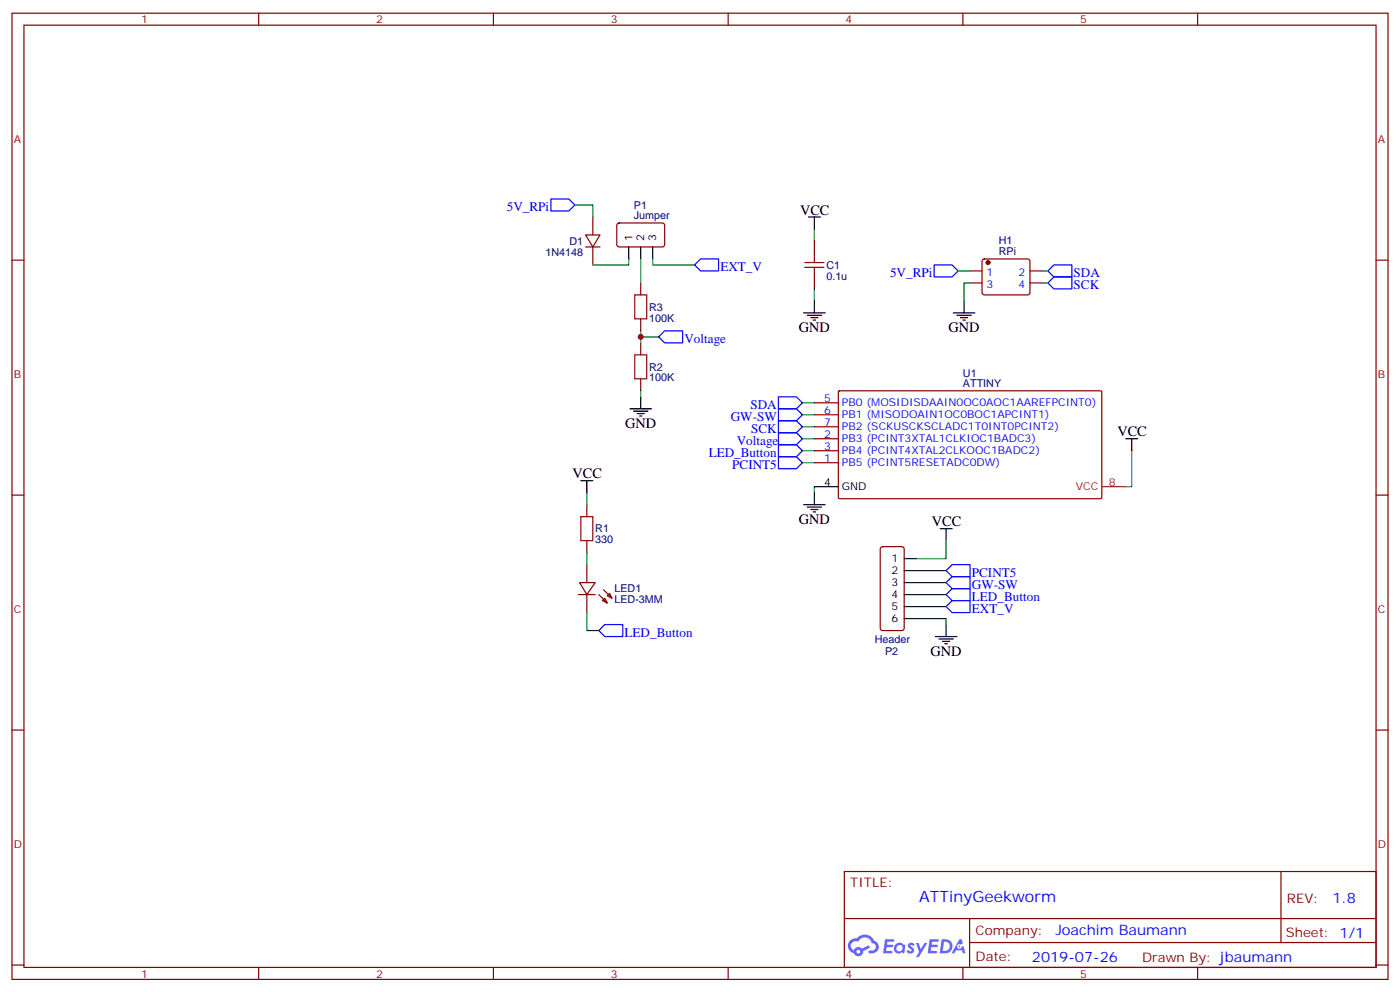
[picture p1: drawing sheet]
<svg xmlns="http://www.w3.org/2000/svg" width="412mm" height="292mm" viewBox="0 0 412 292" stroke-linecap="round" stroke-linejoin="round" font-family="sans-serif">
<g fill="none" stroke="#870000" stroke-width=".35">
<path d="M3.5 3.9h405.4v284.3h-405.4zM7.1 7.4h398.2v277.3h-398.2zM76.2 3.9v3.5M145.3 3.9v3.5M214.5 3.9v3.5M283.6 3.9v3.5M352.8 3.9v3.5M3.5 76.6h3.6M405.3 76.6h3.6M3.5 145.7h3.6M405.3 145.7h3.6M3.5 214.8h3.6"/>
<path d="M405.3 214.8h3.6M248.7 256.5h156.6v28.2h-156.6zM377.3 256.5v20.9M248.7 270.3h156.5M285.6 277.4h119.6M285.6 270.3v14.1M3.5 284h3.6M76.2 284.7v3.5M145.3 284.7v3.5M214.5 284.7v3.5M283.6 284.7v3.5M352.8 284.7v3.5"/>
<path d="M405.3 284h3.6"/>
</g>
<g fill="#5487ff">
<path d="M267.7 277.6a1.22 1.22 0 0 1 1.7 .3l-.4 .6a.47 .47 0 0 0-.3-.4 .47 .47 0 0 0-.5 .2l.1 .2a1.14 1.14 0 0 1 .8 1.8 1.14 1.14 0 0 1-1.9-.1l-.2-.1 .5-.6 .7 .4a.29 .29 0 0 0 .3-.2 .29 .29 0 0 0-.2-.3 1.04 1.04 0 0 1-.6-1.8z"/>
<path d="M260.7 276.4h2.4l.3 .2-.2 .5h-1.8l-.1 .9h1.5l.3 .4-.3 .3h-1.6l-.2 1.1 1.7 .1 .2 .3-.2 .3-2.6 .1z"/>
<path d="M273.8 276.4h2.4l.3 .2-.1 .5h-1.8l-.2 .9h1.6l.3 .4-.4 .3h-1.6l-.1 1.1 1.7 .1 .2 .3-.2 .3h-2.6z"/>
<path d="M282.6 276.4h.7l.3 1.3-.6 .3a.69 .69 0 0 0-1 .2 .69 .69 0 0 0 .4 1 .69 .69 0 0 0 .9-.6l.5-.3 .6 2.2h-.8l-.2-.8h-1.8l-.5 .8h-.8z"/>
<path d="M269.8 277.5h.8l.6 1.8 1.1-1.8h.9l-2.6 4.2h-.8l.9-1.6z"/>
<path d="M277.4 276.4l-.6 4.2h1.3a2.11 2.11 0 0 0 2.5-2.2 2.11 2.11 0 0 0-2.5-2zM278.1 277.1a1.39 1.39 0 0 1 1.7 1.5 1.39 1.39 0 0 1-1.8 1.2h-.3z"/>
<path d="M263.7 278a1.54 1.54 0 0 0-.1 2.2 1.54 1.54 0 0 0 2.2 .1l.6 .3 .3-2.3-.2-.3h-.4a1.49 1.49 0 0 0-2.4 0zM264 279a.94 .94 0 0 1 1.8 0 .94 .94 0 0 1-1.8 0z"/>
<path d="M250.4 276.8a2.18 2.18 0 0 0 1.1 3.7 1.44 1.44 0 0 0 1.6 .9 1.44 1.44 0 0 0 1.2-1.5l2-1-.5-.7-1.9 1a1.47 1.47 0 0 0-2.4 .4 1.39 1.39 0 0 1-.7-1.9 1.39 1.39 0 0 1 2-.5 2.12 2.12 0 0 1 2.2-1.3 2.12 2.12 0 0 1 1.9 1.7 1.14 1.14 0 0 1 1.1 1.4 1.14 1.14 0 0 1-1.7 .7 .43 .43 0 0 0-.5 .4 .43 .43 0 0 0 .4 .5 1.98 1.98 0 0 0 2.5-1.3 1.98 1.98 0 0 0-1.2-2.5 3.1 3.1 0 0 0-5.3-.7l-.9 .1zM252.3 280.1a.55 .55 0 0 1 1.1 0 .55 .55 0 0 1-1.1 0z"/>
<circle cx="282.6" cy="278.5" r=".26"/>
</g>
<g fill="none" stroke="#870000" stroke-width=".35">
<path d="M172.5 69.1h4.2l-2.1 3.6zM172.5 72.7h4.2M174.6 63.9v5.2M174.6 72.7v5.3M181.9 65.8l.5-.2 13 .1 .4 .6-.1 5.9-.6 .5-13-.1-.4-.6v-5.7zM239.9 70.9v3.5M285.8 79.7h3.5M289.5 76.4l.5-.2h12.7l.5 .2 .2 .5-.1 9.5-.6 .4-13-.1-.4-.6v-9.2zM303.4 79.7h3.5M188.7 83.3v3.5M188.7 93.8v3.6M239.9 81.5v3.5"/>
<path d="M285.8 83.3h3.5M303.4 83.3h3.5M188.7 100.9v3.5M188.7 111.5v3.5M239.9 118.5h7M247 115.2l.3-.2 77.1 .1 .2 .3-.1 31.2-.3 .2-77.1-.1-.2-.3zM239.9 136.2h7M239.9 129.1h7M239.9 132.6h7M239.9 122.1h7M239.9 125.6h7M172.9 148.5v3.5"/>
<path d="M172.9 159.1v3.5M170.4 175h4.9M170.7 171.4h4.6l-2.4 3.6zM172.9 166.2v5.2M172.9 175v5.3M176.4 175l2.5 2.4M177.4 176.7l.8-.7 .7 1.4zM177.8 173.6l2.5 2.4M178.9 175.3l.7-.7 .7 1.4zM259.5 161.1l.5-.2h5.6l.7 .4v23.6l-.4 .6-5.9 .1-.7-.5v-23.5z"/>
</g>
<g fill="none" stroke="#000" stroke-width=".35">
<path d="M185.2 72.7v3.5M188.7 72.7v3.5M192.3 72.7v3.5M238.1 63.9h3.6M239.9 63.9v3.5M236.7 92.1h6.4M237.8 92.8h4.2M238.8 93.5h2.1M239.5 94.2h.7M239.9 88.5v3.6M280.8 92.1h6.4M281.9 92.8h4.2"/>
<path d="M282.9 93.5h2.1M283.6 94.2h.7M284 88.5v3.6M188.7 116.8v3.5M185.6 120.3h6.3M186.6 121h4.3M187.7 121.7h2.1M188.4 122.4h.7M331.6 129.1h3.5M333.4 129.1v3.5M171.1 141.5h3.5M172.9 141.5v3.5"/>
<path d="M236.7 148.5h6.4M237.8 149.2h4.2M238.8 149.9h2.1M239.5 150.6h.7M239.9 143.2h7M239.9 145v3.5M276.9 155.6h3.6M278.7 155.6v3.5M266.3 164.4h3.6M266.3 167.9h3.6M266.3 171.4h3.6M266.3 175h3.6"/>
<path d="M266.3 178.5h3.6M266.3 182h3.6M275.5 187.3h6.4M276.6 188h4.2M277.6 188.7h2.2M278.3 189.4h.7M278.7 183.8v3.5"/>
</g>
<path d="M324.6 143.2h7" fill="none" stroke="#f00" stroke-width=".35"/>
<circle cx="291" cy="77.3" r=".53" fill="#870000" stroke="#870000" stroke-width=".35"/>
<path d="M237.1 78.7h5.6M237.1 77.3h5.6M239.9 74.4v2.9M239.9 78.7v2.8M187 86.8h3.5v7h-3.5zM187 104.4h3.5v7.1h-3.5zM171.1 152h3.5v7.1h-3.5z" fill="none" stroke="#a10000" stroke-width=".35"/>
<g fill="none" stroke="#00f" stroke-width=".35">
<path d="M162.3 58.6h5.3l1.7 1.7-1.7 1.8h-5.3zM206.4 76.2h5.3v3.5h-5.3l-1.8-1.7zM275.2 78h5.3l1.7 1.7-1.7 1.8h-5.3zM310.4 78h5.3v3.5h-5.3l-1.7-1.8zM195.8 97.4h5.3v3.5h-5.3l-1.8-1.8zM310.4 81.5h5.3v3.5h-5.3l-1.7-1.7zM229.3 116.8h5.3l1.8 1.7-1.8 1.8h-5.3zM229.3 120.3h5.3l1.8 1.8-1.8 1.7h-5.3zM229.3 130.9h5.3l1.8 1.7-1.8 1.8h-5.3zM229.3 123.8h5.3l1.8 1.8-1.8 1.8h-5.3zM229.3 134.4h5.3l1.8 1.8-1.8 1.7h-5.3zM229.3 127.4h5.3l1.8 1.7-1.8 1.8h-5.3z"/>
<path d="M278.7 175l1.8-1.8h5.3v3.5h-5.3zM280.5 169.7h5.3v3.5h-5.3l-1.8-1.8zM280.5 166.2h5.3v3.5h-5.3l-1.8-1.8zM280.5 176.7h5.3v3.6h-5.3l-1.8-1.8zM176.4 185.6l1.8-1.8h5.2v3.5h-5.2z"/>
</g>
<g fill="none" stroke="#008700" stroke-width=".35">
<path d="M169.3 60.3h5.3v3.6M185.2 76.2v1.8h-10.6M188.7 76.2v7.1M192.3 76.2v1.8h12.3M239.9 67.4v3.5M282.2 79.7h3.6M306.9 79.7h1.8M188.7 97.4v3.5M188.7 99.1h5.3M239.9 85v3.5M285.8 83.3h-1.8v5.2M306.9 83.3h1.8"/>
<path d="M188.7 115v1.8M236.4 118.5h3.5M236.4 132.6h3.5M236.4 125.6h3.5M236.4 136.2h3.5M236.4 129.1h3.5M236.4 122.1h3.5M333.4 132.6v10.6h-1.8M172.9 145v3.5M239.9 143.2v1.8M278.7 159.1v5.3h-8.8M172.9 162.6v3.6"/>
<path d="M269.9 167.9h8.8M269.9 171.4h8.8M269.9 178.5h8.8M269.9 175h8.8M172.9 180.3v5.3h3.5M269.9 182h8.8v1.8"/>
</g>
<circle cx="188.7" cy="99.1" r=".88" fill="#c00"/>
<text font-size="4.6" fill="#00f" x="270.8" y="265.5">ATTinyGeekworm</text>
<g font-size="4.2">
<text x="235.7" y="63.1">VCC</text>
<text x="235.3" y="97.7">GND</text>
<text x="279.4" y="97.7">GND</text>
<text x="184.1" y="125.9">GND</text>
<text x="329.1" y="128.4">VCC</text>
<text x="168.6" y="140.8">VCC</text>
<text x="235.3" y="154.2">GND</text>
<text x="274.5" y="154.9">VCC</text>
<text x="274.1" y="193">GND</text>
</g>
<g font-size="4.2" fill="#00f">
<text x="392.5" y="265.7">1.8</text>
<text x="310.9" y="275.3">Joachim Baumann</text>
<text x="304" y="283.1">2019-07-26</text>
</g>
<g font-size="3.9" fill="#00f">
<text x="149.3" y="62.1">5V_RPi</text>
<text x="212.2" y="79.7">EXT_V</text>
<text x="262.2" y="81.5">5V_RPi</text>
<text x="316.3" y="81.5">SDA</text>
<text x="316.3" y="85">SCK</text>
<text x="201.6" y="100.9">Voltage</text>
<text x="215.3" y="123.8">GW-SW</text>
<text x="221.1" y="120.3">SDA</text>
<text x="217" y="130.9">Voltage</text>
<text x="221.3" y="127.4">SCK</text>
<text x="208.8" y="134.4">LED_Button</text>
<text x="215.7" y="137.9">PCINT5</text>
<text x="286.3" y="173.2">GW-SW</text>
<text x="286.3" y="169.7">PCINT5</text>
<text x="286.3" y="176.7">LED_Button</text>
<text x="286.3" y="180.3">EXT_V</text>
<text x="184" y="187.3">LED_Button</text>
</g>
<g font-size="3.9" fill="#800">
<text x="250.5" y="261.1">TITLE:</text>
<text x="379.1" y="265.7">REV:</text>
<text x="287.4" y="275.3">Company:</text>
<text x="378.7" y="275.9">Sheet: 1/1</text>
<text x="287.4" y="282.9">Date:</text>
<text x="336.4" y="283">Drawn By: jbaumann</text>
</g>
<g font-size="3.2" fill="#800">
<text x="41.6" y="6.9">1</text>
<text x="110.8" y="6.9">2</text>
<text x="179.9" y="6.9">3</text>
<text x="249.1" y="6.9">4</text>
<text x="318.2" y="6.9">5</text>
<text x="4.1" y="42">A</text>
<text x="405.9" y="42">A</text>
<text x="4.1" y="111.1">B</text>
<text x="405.9" y="111.1">B</text>
<text x="4.1" y="180.3">C</text>
<text x="405.9" y="180.3">C</text>
<text x="4.1" y="249.4">D</text>
<text x="405.9" y="249.4">D</text>
<text x="41.6" y="287.7">1</text>
<text x="110.8" y="287.7">2</text>
<text x="179.9" y="287.7">3</text>
<text x="249.1" y="287.7">4</text>
<text x="318.2" y="287.7">5</text>
</g>
<g font-size="3.2" fill="#000080">
<text x="186.7" y="64.6">Jumper</text>
<text x="186.7" y="61.4">P1</text>
<text x="294.2" y="71.9">H1</text>
<text x="160.7" y="75.2">1N4148</text>
<text x="167.7" y="72">D1</text>
<text x="294.2" y="75.1">RPi</text>
<text x="243.4" y="82.3">0.1u</text>
<text x="243.4" y="79.1">C1</text>
<text x="191.2" y="94.6">100K</text>
<text x="191.2" y="91.4">R3</text>
<text x="191.2" y="112.2">100K</text>
<text x="191.2" y="109.1">R2</text>
<text x="283.6" y="113.9">ATTINY</text>
<text x="283.6" y="110.9">U1</text>
<text x="175.3" y="159.9">330</text>
<text x="175.3" y="156.7">R1</text>
<text x="181" y="177.5">LED-3MM</text>
<text x="181" y="174.3">LED1</text>
<text x="257.7" y="189.1">Header</text>
<text x="260.7" y="192.6">P2</text>
</g>
<g font-size="3.2">
<text x="186.3" y="70.9" transform="rotate(-90 186.3 70.9)">1</text>
<text x="189.8" y="70.9" transform="rotate(-90 189.8 70.9)">2</text>
<text x="193.3" y="70.9" transform="rotate(-90 193.3 70.9)">3</text>
<text x="242.8" y="142.9">4</text>
<text x="248" y="144.3">GND</text>
<text x="262.6" y="165.5">1</text>
<text x="262.6" y="169">2</text>
<text x="262.6" y="172.5">3</text>
<text x="262.6" y="176">4</text>
<text x="262.6" y="179.6">5</text>
<text x="262.6" y="183.1">6</text>
</g>
<g font-size="3.2" fill="#00f">
<text x="290.6" y="81.1">1</text>
<text x="300.1" y="81.1">2</text>
<text x="290.6" y="84.7">3</text>
<text x="300.1" y="84.7">4</text>
<text x="242.8" y="118.2">5</text>
<text x="248" y="119.6">PB0 (MOSIDISDAAIN0OC0AOC1AAREFPCINT0)</text>
<text x="242.8" y="121.7">6</text>
<text x="242.8" y="125.2">7</text>
<text x="248" y="123.1">PB1 (MISODOAIN1OC0BOC1APCINT1)</text>
<text x="242.8" y="128.8">2</text>
<text x="248" y="130.2">PB3 (PCINT3XTAL1CLKIOC1BADC3)</text>
<text x="248" y="126.6">PB2 (SCKUSCKSCLADC1T0INT0PCINT2)</text>
<text x="242.8" y="135.8">1</text>
<text x="242.8" y="132.3">3</text>
<text x="248" y="137.2">PB5 (PCINT5RESETADC0DW)</text>
<text x="248" y="133.7">PB4 (PCINT4XTAL2CLKOOC1BADC2)</text>
</g>
<g font-size="3.2" fill="#f00">
<text x="326.7" y="142.9">8</text>
<text x="316.9" y="144.3">VCC</text>
</g>
</svg>
